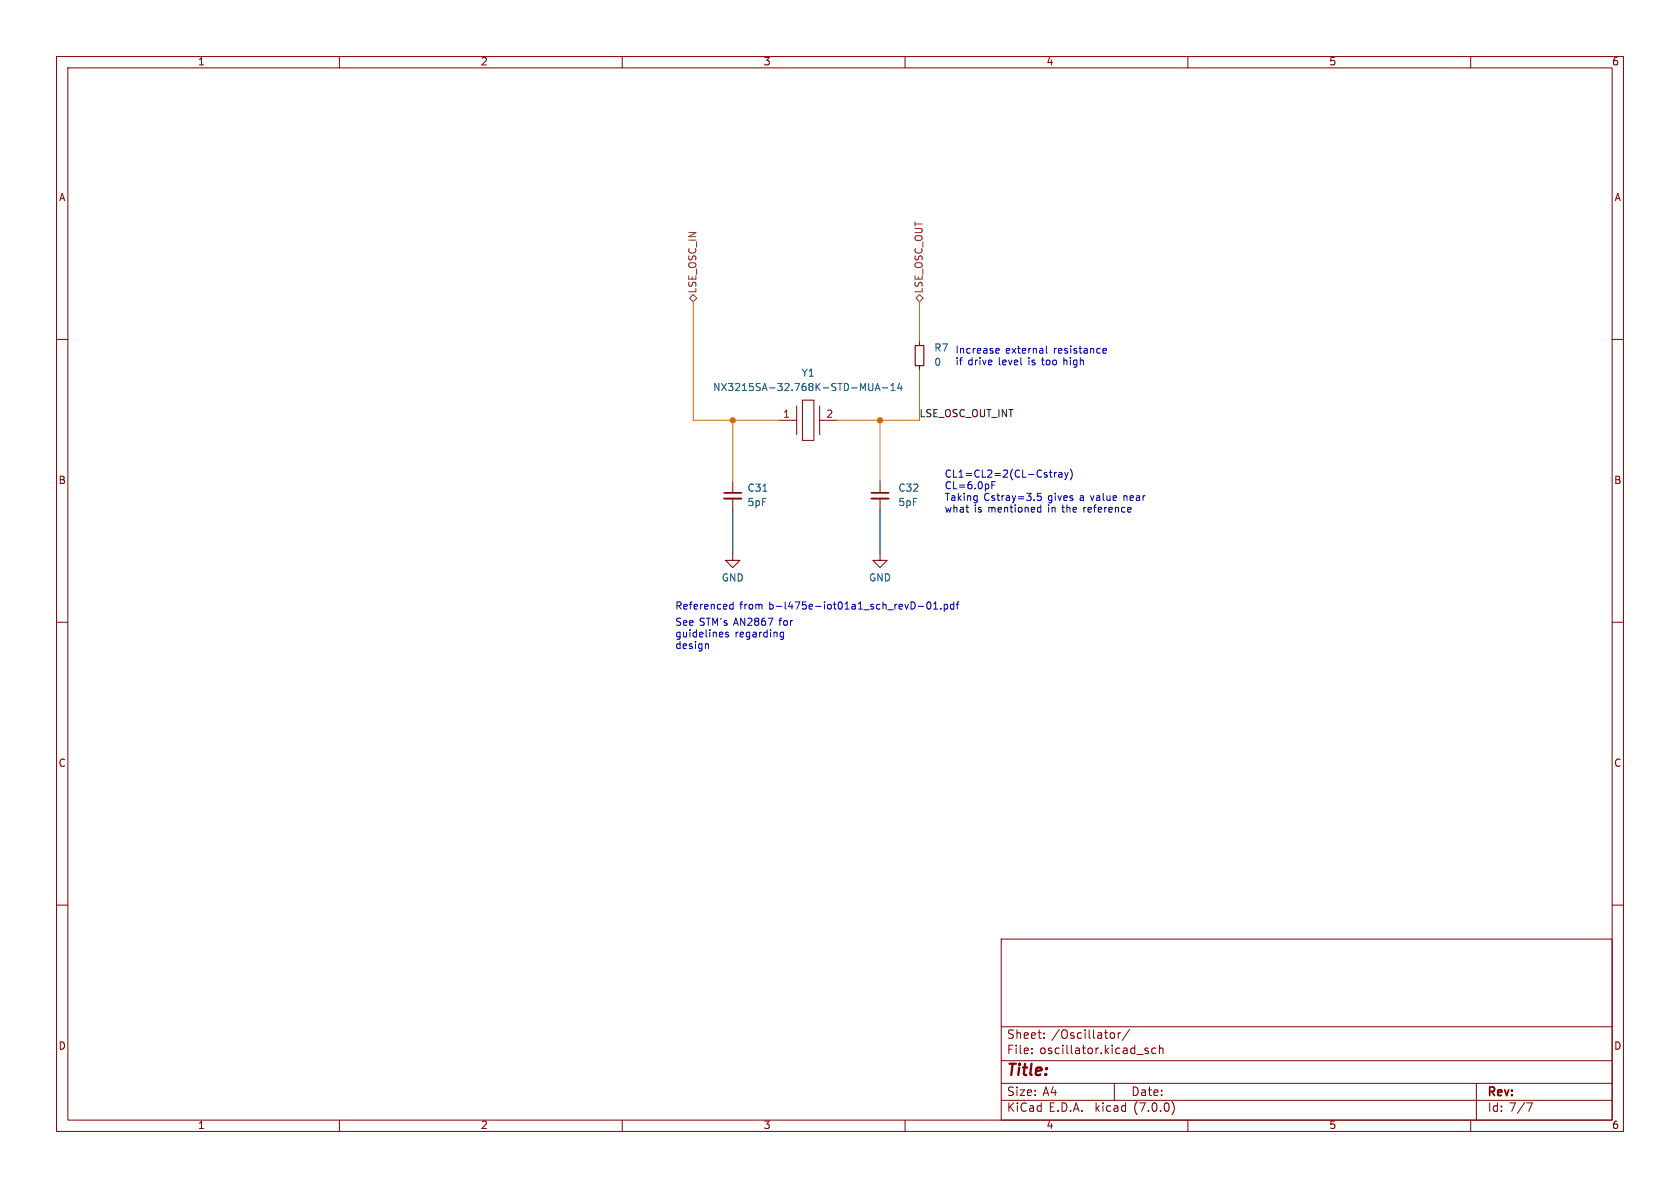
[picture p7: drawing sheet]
(kicad_sch (version 20230121) (generator eeschema)

 (paper "A4")

 (lib_symbols
  (symbol "Device:C_Small" (pin_numbers hide) (pin_names (offset 0.254) hide) (in_bom yes) (on_board yes)
   (property "Reference" "C" (at 0.254 1.778 0) (effects (font (size 1.27 1.27)) (justify left)))
   (property "Value" "C_Small" (at 0.254 -2.032 0) (effects (font (size 1.27 1.27)) (justify left)))
   (property "Footprint" "" (at 0 0 0) (effects (font (size 1.27 1.27)) hide))
   (property "Datasheet" "~" (at 0 0 0) (effects (font (size 1.27 1.27)) hide))
   (symbol "C_Small_0_1"
    (polyline (pts (xy -1.524 -0.508) (xy 1.524 -0.508)) (stroke (width 0.3302) (type default)) (fill (type none)))
    (polyline (pts (xy -1.524 0.508) (xy 1.524 0.508)) (stroke (width 0.3048) (type default)) (fill (type none))))
   (symbol "C_Small_1_1"
    (pin passive line (at 0 2.54 270) (length 2.032) (name "~" (effects (font (size 1.27 1.27)))) (number "1" (effects (font (size 1.27 1.27)))))
    (pin passive line (at 0 -2.54 90) (length 2.032) (name "~" (effects (font (size 1.27 1.27)))) (number "2" (effects (font (size 1.27 1.27)))))))
  (symbol "Device:R_Small" (pin_numbers hide) (pin_names (offset 0.254) hide) (in_bom yes) (on_board yes)
   (property "Reference" "R" (at 0.762 0.508 0) (effects (font (size 1.27 1.27)) (justify left)))
   (property "Value" "R_Small" (at 0.762 -1.016 0) (effects (font (size 1.27 1.27)) (justify left)))
   (property "Footprint" "" (at 0 0 0) (effects (font (size 1.27 1.27)) hide))
   (property "Datasheet" "~" (at 0 0 0) (effects (font (size 1.27 1.27)) hide))
   (symbol "R_Small_0_1"
    (rectangle (start -0.762 1.778) (end 0.762 -1.778) (stroke (width 0.2032) (type default)) (fill (type none))))
   (symbol "R_Small_1_1"
    (pin passive line (at 0 2.54 270) (length 0.762) (name "~" (effects (font (size 1.27 1.27)))) (number "1" (effects (font (size 1.27 1.27)))))
    (pin passive line (at 0 -2.54 90) (length 0.762) (name "~" (effects (font (size 1.27 1.27)))) (number "2" (effects (font (size 1.27 1.27)))))))
  (symbol "SamacSys_Parts:NX3215SA-32.768K-STD-MUA-14" (pin_names (offset 0.762)) (in_bom yes) (on_board yes)
   (property "Reference" "Y" (at 8.89 6.35 0) (effects (font (size 1.27 1.27)) (justify left)))
   (property "Value" "NX3215SA-32.768K-STD-MUA-14" (at 8.89 3.81 0) (effects (font (size 1.27 1.27)) (justify left)))
   (property "Footprint" "NX3215SA32768KSTDMUA14" (at 8.89 1.27 0) (effects (font (size 1.27 1.27)) (justify left) hide))
   (property "Datasheet" "https://www.mouser.com/datasheet/2/905/c_NX3215SA-STD-MUA-14_e-1317539.pdf" (at 8.89 -1.27 0) (effects (font (size 1.27 1.27)) (justify left) hide))
   (property "Description" "NDK 32.76kHz Crystal Unit +/-20ppm SMD 2-Pin 3.2 x 1.5 x 0.8mm" (at 8.89 -3.81 0) (effects (font (size 1.27 1.27)) (justify left) hide))
   (property "Height" "0.9" (at 8.89 -6.35 0) (effects (font (size 1.27 1.27)) (justify left) hide))
   (property "Manufacturer_Name" "NDK" (at 8.89 -8.89 0) (effects (font (size 1.27 1.27)) (justify left) hide))
   (property "Manufacturer_Part_Number" "NX3215SA-32.768K-STD-MUA-14" (at 8.89 -11.43 0) (effects (font (size 1.27 1.27)) (justify left) hide))
   (property "Mouser Part Number" "344-NX3215SA32768K14" (at 8.89 -13.97 0) (effects (font (size 1.27 1.27)) (justify left) hide))
   (property "Mouser Price/Stock" "https://www.mouser.co.uk/ProductDetail/NDK/NX3215SA-32.768K-STD-MUA-14?qs=55YtniHzbhCTyKGENMTVrQ%3D%3D" (at 8.89 -16.51 0) (effects (font (size 1.27 1.27)) (justify left) hide))
   (property "Arrow Part Number" "" (at 8.89 -19.05 0) (effects (font (size 1.27 1.27)) (justify left) hide))
   (property "Arrow Price/Stock" "" (at 8.89 -21.59 0) (effects (font (size 1.27 1.27)) (justify left) hide))
   (property "Mouser Testing Part Number" "" (at 8.89 -24.13 0) (effects (font (size 1.27 1.27)) (justify left) hide))
   (property "Mouser Testing Price/Stock" "" (at 8.89 -26.67 0) (effects (font (size 1.27 1.27)) (justify left) hide))
   (symbol "NX3215SA-32.768K-STD-MUA-14_0_0"
    (pin passive line (at 0 0 0) (length 2.54) (name "~" (effects (font (size 1.27 1.27)))) (number "1" (effects (font (size 1.27 1.27)))))
    (pin passive line (at 10.16 0 180) (length 2.54) (name "~" (effects (font (size 1.27 1.27)))) (number "2" (effects (font (size 1.27 1.27))))))
   (symbol "NX3215SA-32.768K-STD-MUA-14_0_1"
    (polyline (pts (xy 3.048 0) (xy 2.54 0)) (stroke (width 0.1524) (type solid)) (fill (type none)))
    (polyline (pts (xy 3.048 2.54) (xy 3.048 -2.54)) (stroke (width 0.1524) (type solid)) (fill (type none)))
    (polyline (pts (xy 7.112 0) (xy 7.62 0)) (stroke (width 0.1524) (type solid)) (fill (type none)))
    (polyline (pts (xy 7.112 2.54) (xy 7.112 -2.54)) (stroke (width 0.1524) (type solid)) (fill (type none)))
    (polyline (pts (xy 4.064 3.556) (xy 4.064 -3.556) (xy 6.096 -3.556) (xy 6.096 3.556) (xy 4.064 3.556)) (stroke (width 0.1524) (type solid)) (fill (type none)))))
  (symbol "power:GND" (power) (pin_names (offset 0)) (in_bom yes) (on_board yes)
   (property "Reference" "#PWR" (at 0 -6.35 0) (effects (font (size 1.27 1.27)) hide))
   (property "Value" "GND" (at 0 -3.81 0) (effects (font (size 1.27 1.27))))
   (property "Footprint" "" (at 0 0 0) (effects (font (size 1.27 1.27)) hide))
   (property "Datasheet" "" (at 0 0 0) (effects (font (size 1.27 1.27)) hide))
   (symbol "GND_0_1"
    (polyline (pts (xy 0 0) (xy 0 -1.27) (xy 1.27 -1.27) (xy 0 -2.54) (xy -1.27 -1.27) (xy 0 -1.27)) (stroke (width 0) (type default)) (fill (type none))))
   (symbol "GND_1_1"
    (pin power_in line (at 0 0 270) (length 0) hide (name "GND" (effects (font (size 1.27 1.27)))) (number "1" (effects (font (size 1.27 1.27))))))))

 (junction (at 155.575 74.295) (diameter 0) (color 0 0 0 0))
 (junction (at 129.54 74.295) (diameter 0) (color 0 0 0 0))

 (wire (pts (xy 155.575 74.295) (xy 155.575 85.09)) (stroke (width 0) (type default)))
 (wire (pts (xy 129.54 90.17) (xy 129.54 97.79)) (stroke (width 0) (type default)))
 (wire (pts (xy 147.955 74.295) (xy 155.575 74.295)) (stroke (width 0) (type default)))
 (wire (pts (xy 155.575 90.17) (xy 155.575 97.79)) (stroke (width 0) (type default)))
 (wire (pts (xy 137.795 74.295) (xy 129.54 74.295)) (stroke (width 0) (type default)))
 (wire (pts (xy 162.56 53.34) (xy 162.56 60.325)) (stroke (width 0) (type default)))
 (wire (pts (xy 129.54 74.295) (xy 129.54 85.09)) (stroke (width 0) (type default)))
 (wire (pts (xy 162.56 65.405) (xy 162.56 74.295)) (stroke (width 0) (type default)))
 (wire (pts (xy 122.555 74.295) (xy 129.54 74.295)) (stroke (width 0) (type default)))
 (wire (pts (xy 122.555 53.34) (xy 122.555 74.295)) (stroke (width 0) (type default)))
 (wire (pts (xy 162.56 74.295) (xy 155.575 74.295)) (stroke (width 0) (type default)))

 (text "Referenced from b-l475e-iot01a1_sch_revD-01.pdf" (at 119.38 107.95 0) (effects (font (size 1.27 1.27)) (justify left bottom)))
 (text "See STM's AN2867 for\nguidelines regarding\ndesign" (at 119.38 114.935 0) (effects (font (size 1.27 1.27)) (justify left bottom)))
 (text "Increase external resistance\nif drive level is too high" (at 168.91 64.77 0) (effects (font (size 1.27 1.27)) (justify left bottom)))
 (text "CL1=CL2=2(CL-Cstray)\nCL=6.0pF\nTaking Cstray=3.5 gives a value near\nwhat is mentioned in the reference" (at 167.005 90.805 0) (effects (font (size 1.27 1.27)) (justify left bottom)))

 (label "LSE_OSC_OUT_INT" (at 162.56 74.295 0) (fields_autoplaced) (effects (font (size 1.27 1.27)) (justify left bottom)))

 (hierarchical_label "LSE_OSC_IN" (shape bidirectional) (at 122.555 53.34 90) (fields_autoplaced) (effects (font (size 1.27 1.27)) (justify left)))
 (hierarchical_label "LSE_OSC_OUT" (shape bidirectional) (at 162.56 53.34 90) (fields_autoplaced) (effects (font (size 1.27 1.27)) (justify left)))

 (symbol (lib_id "Device:C_Small") (at 155.575 87.63 0) (unit 1) (in_bom yes) (on_board yes) (dnp no) (fields_autoplaced)
  (property "Reference" "C32" (at 158.75 86.3662 0) (effects (font (size 1.27 1.27)) (justify left)))
  (property "Value" "5pF" (at 158.75 88.9062 0) (effects (font (size 1.27 1.27)) (justify left)))
  (property "Footprint" "Capacitor_SMD:C_0402_1005Metric" (at 155.575 87.63 0) (effects (font (size 1.27 1.27)) hide))
  (property "Datasheet" "~" (at 155.575 87.63 0) (effects (font (size 1.27 1.27)) hide))
  (property "LCSC" "C730435" (at 155.575 87.63 0) (effects (font (size 1.27 1.27)) hide)) (pin "1") (pin "2"))

 (symbol (lib_id "Device:C_Small") (at 129.54 87.63 0) (unit 1) (in_bom yes) (on_board yes) (dnp no) (fields_autoplaced)
  (property "Reference" "C31" (at 132.08 86.3662 0) (effects (font (size 1.27 1.27)) (justify left)))
  (property "Value" "5pF" (at 132.08 88.9062 0) (effects (font (size 1.27 1.27)) (justify left)))
  (property "Footprint" "Capacitor_SMD:C_0402_1005Metric" (at 129.54 87.63 0) (effects (font (size 1.27 1.27)) hide))
  (property "Datasheet" "~" (at 129.54 87.63 0) (effects (font (size 1.27 1.27)) hide))
  (property "LCSC" "C730435" (at 129.54 87.63 0) (effects (font (size 1.27 1.27)) hide)) (pin "1") (pin "2"))

 (symbol (lib_id "Device:R_Small") (at 162.56 62.865 0) (unit 1) (in_bom yes) (on_board yes) (dnp no) (fields_autoplaced)
  (property "Reference" "R7" (at 165.1 61.5949 0) (effects (font (size 1.27 1.27)) (justify left)))
  (property "Value" "0" (at 165.1 64.1349 0) (effects (font (size 1.27 1.27)) (justify left)))
  (property "Footprint" "Resistor_SMD:R_0402_1005Metric" (at 162.56 62.865 0) (effects (font (size 1.27 1.27)) hide))
  (property "Datasheet" "~" (at 162.56 62.865 0) (effects (font (size 1.27 1.27)) hide))
  (property "LCSC" "C17168" (at 162.56 62.865 0) (effects (font (size 1.27 1.27)) hide)) (pin "1") (pin "2"))

 (symbol (lib_id "power:GND") (at 155.575 97.79 0) (unit 1) (in_bom yes) (on_board yes) (dnp no) (fields_autoplaced)
  (property "Reference" "#PWR0135" (at 155.575 104.14 0) (effects (font (size 1.27 1.27)) hide))
  (property "Value" "GND" (at 155.575 102.235 0) (effects (font (size 1.27 1.27))))
  (property "Footprint" "" (at 155.575 97.79 0) (effects (font (size 1.27 1.27)) hide))
  (property "Datasheet" "" (at 155.575 97.79 0) (effects (font (size 1.27 1.27)) hide)) (pin "1"))

 (symbol (lib_id "power:GND") (at 129.54 97.79 0) (unit 1) (in_bom yes) (on_board yes) (dnp no) (fields_autoplaced)
  (property "Reference" "#PWR0134" (at 129.54 104.14 0) (effects (font (size 1.27 1.27)) hide))
  (property "Value" "GND" (at 129.54 102.235 0) (effects (font (size 1.27 1.27))))
  (property "Footprint" "" (at 129.54 97.79 0) (effects (font (size 1.27 1.27)) hide))
  (property "Datasheet" "" (at 129.54 97.79 0) (effects (font (size 1.27 1.27)) hide)) (pin "1"))

 (symbol (lib_id "SamacSys_Parts:NX3215SA-32.768K-STD-MUA-14") (at 137.795 74.295 0) (unit 1) (in_bom yes) (on_board yes) (dnp no) (fields_autoplaced)
  (property "Reference" "Y1" (at 142.875 66.04 0) (effects (font (size 1.27 1.27))))
  (property "Value" "NX3215SA-32.768K-STD-MUA-14" (at 142.875 68.58 0) (effects (font (size 1.27 1.27))))
  (property "Footprint" "SamacSys_Parts:NX3215SA32768KSTDMUA14" (at 146.685 73.025 0) (effects (font (size 1.27 1.27)) (justify left) hide))
  (property "Datasheet" "https://www.mouser.com/datasheet/2/905/c_NX3215SA-STD-MUA-14_e-1317539.pdf" (at 146.685 75.565 0) (effects (font (size 1.27 1.27)) (justify left) hide))
  (property "Description" "NDK 32.76kHz Crystal Unit +/-20ppm SMD 2-Pin 3.2 x 1.5 x 0.8mm" (at 146.685 78.105 0) (effects (font (size 1.27 1.27)) (justify left) hide))
  (property "Height" "0.9" (at 146.685 80.645 0) (effects (font (size 1.27 1.27)) (justify left) hide))
  (property "Manufacturer_Name" "NDK" (at 146.685 83.185 0) (effects (font (size 1.27 1.27)) (justify left) hide))
  (property "Manufacturer_Part_Number" "NX3215SA-32.768K-STD-MUA-14" (at 146.685 85.725 0) (effects (font (size 1.27 1.27)) (justify left) hide))
  (property "Mouser Part Number" "344-NX3215SA32768K14" (at 146.685 88.265 0) (effects (font (size 1.27 1.27)) (justify left) hide))
  (property "Mouser Price/Stock" "https://www.mouser.co.uk/ProductDetail/NDK/NX3215SA-32.768K-STD-MUA-14?qs=55YtniHzbhCTyKGENMTVrQ%3D%3D" (at 146.685 90.805 0) (effects (font (size 1.27 1.27)) (justify left) hide))
  (property "Arrow Part Number" "" (at 146.685 93.345 0) (effects (font (size 1.27 1.27)) (justify left) hide))
  (property "Arrow Price/Stock" "" (at 146.685 95.885 0) (effects (font (size 1.27 1.27)) (justify left) hide))
  (property "Mouser Testing Part Number" "" (at 146.685 98.425 0) (effects (font (size 1.27 1.27)) (justify left) hide))
  (property "Mouser Testing Price/Stock" "" (at 146.685 100.965 0) (effects (font (size 1.27 1.27)) (justify left) hide))
  (property "LCSC" "C156244" (at 137.795 74.295 0) (effects (font (size 1.27 1.27)) hide)) (pin "1") (pin "2")))
